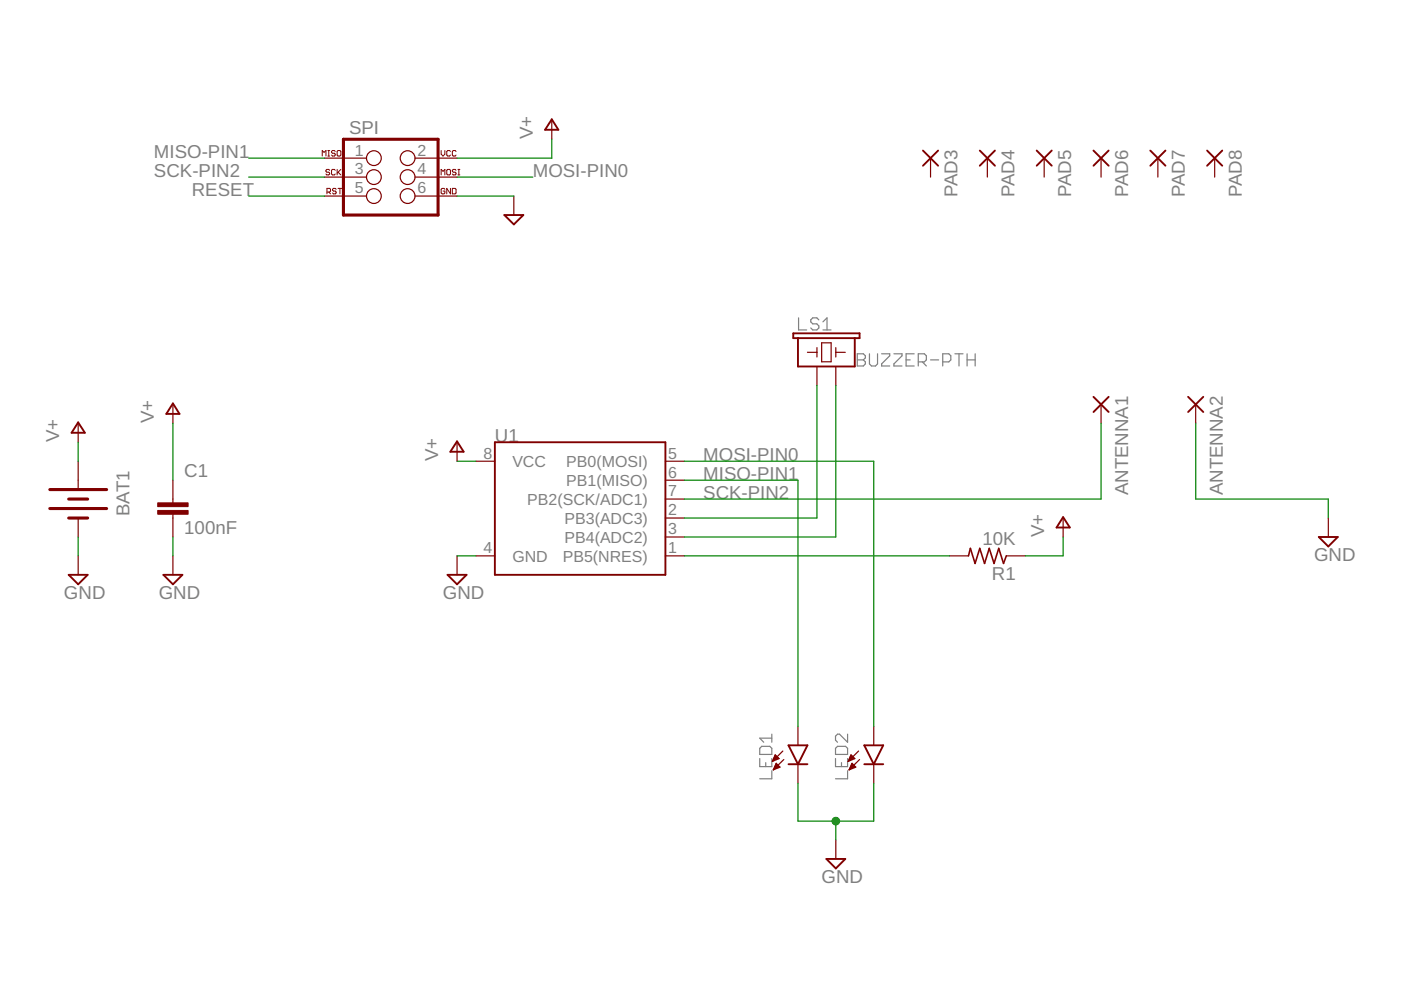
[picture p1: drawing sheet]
<svg xmlns="http://www.w3.org/2000/svg" width="297mm" height="210mm" viewBox="0 0 297 210" stroke-linecap="round" stroke-linejoin="round" font-family="sans-serif">
<g fill="none" stroke="#808080" stroke-width=".25">
<path d="M169.3 67.4v2.6h1.7M173.6 67.8l-.4-.4h-.9l-.4 .4v.4l.4 .5h.9l.4 .4v.4l-.4 .5h-.9l-.4-.5M174.5 70h1.7M174.5 68.2l.8-.8v2.6M181.8 75h1.2l.5 .4v.5l-.5 .4 .5 .4v.5l-.5 .4h-1.2zM181.8 76.3h1.2M184.3 75v2.2l.5 .4h.8l.5-.4v-2.2M186.9 75h1.7v.4l-1.7 1.8v.4h1.7M189.5 75h1.7v.4l-1.7 1.8v.4h1.7M192.1 76.3h.9M193.8 75h-1.7v2.6h1.7M194.7 76.7h1.3l.4-.4v-.9l-.4-.4h-1.3v2.6"/>
<path d="M195.6 76.7l.8 .9M197.3 76.3h1.7M199.9 76.7h1.3l.4-.4v-.9l-.4-.4h-1.3v2.6M202.5 75h1.7M203.3 75v2.6M205 76.3h1.8M205 75v2.6M206.8 75v2.6M161.1 158.7l.4-.5h1.7l.4 .5v1.3h-2.5zM163.6 155.7v1.7M163.6 156.5h-2.5l.8 .9M177.1 158.7l.5-.5h1.7l.4 .5v1.3h-2.6z"/>
<path d="M179.7 155.7v1.7l-1.7-1.7h-.4l-.5 .4v.8l.5 .5M161.1 160.8v1.7h2.5v-1.7M162.3 161.7v.8M163.6 163.4v1.7h-2.5M177.1 160.8v1.7h2.6v-1.7M178.4 161.7v.8M179.7 163.4v1.7h-2.6"/>
</g>
<g fill="none" stroke="#800000" stroke-width=".4">
<path d="M117 25.3l1.4 2.2h-2.8zM195.7 31.9l3.2 3.2M198.9 31.9l-3.2 3.2M207.7 31.9l3.2 3.2M210.9 31.9l-3.2 3.2M219.8 31.9l3.2 3.2M223 31.9l-3.2 3.2M231.8 31.9l3.3 3.2M235.1 31.9l-3.3 3.2M243.9 31.9l3.2 3.2M247.1 31.9l-3.2 3.2M255.9 31.9l3.2 3.2"/>
<path d="M259.1 31.9l-3.2 3.2M106.9 45.6h4.1l-2.1 2zM168.2 70.7h14v1h-14zM169.2 71.7v6h12v-6M16.6 89.6l1.4 2.2h-2.8zM36.7 85.5l1.4 2.3h-2.8zM96.9 93.6l1.4 2.2h-2.8zM104.9 93.8h36.2v28.1h-36.2zM231.8 84.1l3.3 3.3M235.1 84.1l-3.3 3.3M251.9 84.1l3.2 3.3M255.1 84.1l-3.2 3.3"/>
<path d="M225.4 109.6l1.4 2.2h-2.8zM279.6 113.9h4l-2 2zM14.6 121.9h4l-2 2zM34.6 121.9h4.1l-2 2zM94.9 121.9h4l-2 2zM167.2 158h4l-2 4zM183.2 158h4.1l-2 4zM167.2 162h4M183.2 162h4.1M175.2 182.1h4l-2 2z"/>
</g>
<g fill="none" stroke="#800000" stroke-width=".25">
<path d="M68.8 33.5h8.9M68.8 37.5h8.9M88 33.5h8.9M88 37.5h8.9M117 25.5v4M197.3 33.5v4M209.3 33.5v4M221.4 33.5v4M233.4 33.5v4M245.5 33.5v4M257.5 33.5v4M68.8 41.6h8.9"/>
<path d="M88 41.6h8.9M108.9 41.6v4M171.2 74.7h2M173.2 73.7v2M173.2 77.7v4M174.2 72.7h2v4h-2zM177.2 74.7h2M177.2 73.7v2M177.2 77.7v4M16.6 89.7v4.1M16.6 97.8v5.6M36.7 85.7v4"/>
<path d="M96.9 93.8v4M100.9 97.8h4M141.1 97.8h4M233.4 85.7v4M253.5 85.7v4M16.6 109.8v4.1M16.6 117.9v4M36.7 101.8v4.8M36.7 109v4.9M36.7 117.9v4M96.9 117.9v4M100.9 117.9h4"/>
<path d="M141.1 101.8h4M141.1 117.9h4M141.1 105.8h4M141.1 109.8h4M141.1 113.9h4M201.3 117.9h4M213.4 117.9h4M225.4 109.8v4.1M281.6 109.8v4.1M166 159.2l-2.2 2.2M169.2 154v4M182 159.2l-2.2 2.2"/>
<path d="M185.3 154v4M163.9 161.2h.3M163.9 161h.8M164 163.1h.2M164 160.8h1.2M164.1 160.6h.9M164.1 162.9h.6M164.2 160.4h.6M164.2 162.7h1M164.3 162.5h.9M164.3 160.2h.2M164.4 160l.8 .8-1.4 .6z"/>
<path d="M164.4 162.3h.6M164.5 162.1h.3M164.5 161.9h.1M164.6 161.8l.8 .8-1.4 .6zM166.2 161l-2.2 2.2M169.2 162v4.1M177.2 178.1v4M179.9 161.2h.4M180 161h.7M180.1 163.1h.2M180.1 160.8h1.1M180.2 160.6h.8"/>
<path d="M180.2 162.9h.6M180.3 160.4h.5M180.3 162.7h1M180.3 162.5h1M180.4 160.2h.2M180.4 162.3h.7M180.4 160l.8 .8-1.4 .6zM180.5 162.1h.4M180.6 161.9h.1M180.6 161.8l.8 .8-1.4 .6zM182.2 161l-2.2 2.2M185.3 162v4.1"/>
<circle cx="79.3" cy="33.5" r="1.57"/>
<circle cx="79.3" cy="37.5" r="1.57"/>
<circle cx="86.4" cy="37.5" r="1.57"/>
<circle cx="86.4" cy="33.5" r="1.57"/>
<circle cx="79.3" cy="41.6" r="1.57"/>
<circle cx="86.4" cy="41.6" r="1.57"/>
</g>
<path d="M205.3 117.9l.4-1.6 1 3.2 1-3.2 1 3.2 1-3.2 1.1 3.2 1-3.2 1 3.2 .6-1.6" fill="none" stroke="#800000" stroke-width=".34"/>
<g fill="#800000" stroke="#800000" stroke-width=".21">
<path d="M33.4 108.2h6.5v.8h-6.5z"/>
<path d="M33.4 106.6h6.5v.8h-6.5z"/>
</g>
<path d="M72.8 29.5h20.1v16.1h-20.1zM10.6 103.8h12M10.6 107.8h12M14.6 105.8h4M14.6 109.8h4" fill="none" stroke="#800000" stroke-width=".66"/>
<g fill="none" stroke="#800000" stroke-width=".21">
<path d="M68.3 33.1v-1.2l.4 .4 .4-.4v1.2M69.5 33.1h.4M69.5 31.9h.4M69.7 31.9v1.2M69.9 36.1l-.2-.2h-.4l-.2 .2 .2 .4h.4l.2 .2-.2 .4h-.4l-.2-.2M71.1 36.1l-.2-.2h-.4l-.2 .2v.8l.2 .2h.4l.2-.2M71.1 32.1l-.2-.2h-.4l-.2 .2 .2 .4h.4l.2 .2-.2 .4h-.4l-.2-.2M71.5 32.1l.2-.2h.4l.2 .2v.8l-.2 .2h-.4l-.2-.2zM71.5 35.9v1.2M71.7 39.9h.8M71.7 36.5l.6 .6M72.1 39.9v1.2"/>
<path d="M72.3 35.9l-.8 .8M93.5 31.9v.8l.4 .4 .4-.4v-.8M93.5 37.1v-1.2l.4 .4 .4-.4v1.2M94.7 36.1l.2-.2h.4l.2 .2v.8l-.2 .2h-.4l-.2-.2zM95.5 32.1l-.2-.2h-.4l-.2 .2v.8l.2 .2h.4l.2-.2M95.5 39.9v1.2l-.8-1.2v1.2M95.9 39.9h.6l.2 .2v.8l-.2 .2h-.6zM96.7 36.1l-.2-.2h-.4l-.2 .4 .2 .2h.4l.2 .4-.2 .2h-.4l-.2-.2M96.7 32.1l-.2-.2h-.4l-.2 .2v.8l.2 .2h.4l.2-.2M97.1 35.9h.4M97.1 37.1h.4M97.3 35.9v1.2"/>
<path d="M69.3 40.7h.6l.2-.2v-.4l-.2-.2h-.6v1.2M69.7 40.7l.4 .4M71.3 40.1l-.2-.2h-.4l-.2 .2 .2 .4h.4l.2 .2-.2 .4h-.4l-.2-.2M94.3 40.1l-.2-.2h-.4l-.2 .2v.8l.2 .2h.4l.2-.2v-.4h-.4"/>
</g>
<g fill="none" stroke="#008000" stroke-width=".25">
<path d="M52.7 37.5h16.1M52.7 33.5h16.1M96.9 37.5h16.1M117 29.5v4h-20.1M52.7 41.6h16.1M96.9 41.6h12M16.6 93.8v4M36.7 89.7v12.1M96.9 97.8h4M145.1 97.8h40.2v56.2M173.2 81.7v28.1h-28.1M177.2 81.7v32.2h-32.1"/>
<path d="M233.4 89.7v16.1h-88.3M253.5 89.7v16.1h28.1v4M16.6 113.9v4M36.7 113.9v4M96.9 117.9h4M145.1 117.9h56.2M145.1 101.8h24.1v52.2M225.4 113.9v4h-8M169.2 166.1v8h16.1v-8M177.2 174.1v4"/>
</g>
<circle cx="177.2" cy="174.1" r=".8" fill="#008000" stroke="#008000" stroke-width=".21"/>
<g font-size="4" fill="#808080">
<text x="74" y="28.3">SPI</text>
<text x="113" y="29.5" transform="rotate(-90 113 29.5)">V+</text>
<text x="32.6" y="33.5">MISO-PIN1</text>
<text x="32.6" y="37.6">SCK-PIN2</text>
<text x="40.7" y="41.6">RESET</text>
<text x="113" y="37.6">MOSI-PIN0</text>
<text x="203" y="41.8" transform="rotate(-90 203 41.8)">PAD3</text>
<text x="215.1" y="41.8" transform="rotate(-90 215.1 41.8)">PAD4</text>
<text x="227.1" y="41.8" transform="rotate(-90 227.1 41.8)">PAD5</text>
<text x="239.2" y="41.8" transform="rotate(-90 239.2 41.8)">PAD6</text>
<text x="251.2" y="41.8" transform="rotate(-90 251.2 41.8)">PAD7</text>
<text x="263.3" y="41.8" transform="rotate(-90 263.3 41.8)">PAD8</text>
<text x="32.6" y="89.8" transform="rotate(-90 32.6 89.8)">V+</text>
<text x="12.6" y="93.8" transform="rotate(-90 12.6 93.8)">V+</text>
<text x="104.9" y="93.8">U1</text>
<text x="39.1" y="101.2">C1</text>
<text x="92.9" y="97.8" transform="rotate(-90 92.9 97.8)">V+</text>
<text x="149.1" y="97.8">MOSI-PIN0</text>
<text x="149.1" y="101.8">MISO-PIN1</text>
<text x="149.1" y="105.8">SCK-PIN2</text>
<text x="239.2" y="105" transform="rotate(-90 239.2 105)">ANTENNA1</text>
<text x="259.3" y="105" transform="rotate(-90 259.3 105)">ANTENNA2</text>
<text x="27.4" y="109.4" transform="rotate(-90 27.4 109.4)">BAT1</text>
<text x="39.1" y="113.2">100nF</text>
<text x="221.4" y="113.9" transform="rotate(-90 221.4 113.9)">V+</text>
<text x="208.3" y="115.5">10K</text>
<text x="278.6" y="118.9">GND</text>
<text x="210.3" y="123.1">R1</text>
<text x="13.6" y="126.9">GND</text>
<text x="33.6" y="126.9">GND</text>
<text x="93.9" y="126.9">GND</text>
<text x="174.2" y="187.1">GND</text>
</g>
<g font-size="3.4" fill="#808080">
<text x="75.3" y="33">1</text>
<text x="88.5" y="33">2</text>
<text x="75.3" y="37">3</text>
<text x="75.3" y="41">5</text>
<text x="88.5" y="37">4</text>
<text x="88.5" y="41">6</text>
<text x="102.5" y="97.2">8</text>
<text x="108.6" y="99">VCC</text>
<text x="120.1" y="99">PB0(MOSI)</text>
<text x="141.6" y="101.2">6</text>
<text x="141.6" y="97.2">5</text>
<text x="111.8" y="107">PB2(SCK/ADC1)</text>
<text x="120.1" y="103">PB1(MISO)</text>
<text x="141.6" y="105.3">7</text>
<text x="119.7" y="111">PB3(ADC3)</text>
<text x="141.6" y="109.3">2</text>
<text x="141.6" y="113.3">3</text>
<text x="102.5" y="117.3">4</text>
<text x="108.6" y="119.1">GND</text>
<text x="119.3" y="119.1">PB5(NRES)</text>
<text x="119.7" y="115.1">PB4(ADC2)</text>
<text x="141.6" y="117.3">1</text>
</g>
</svg>
